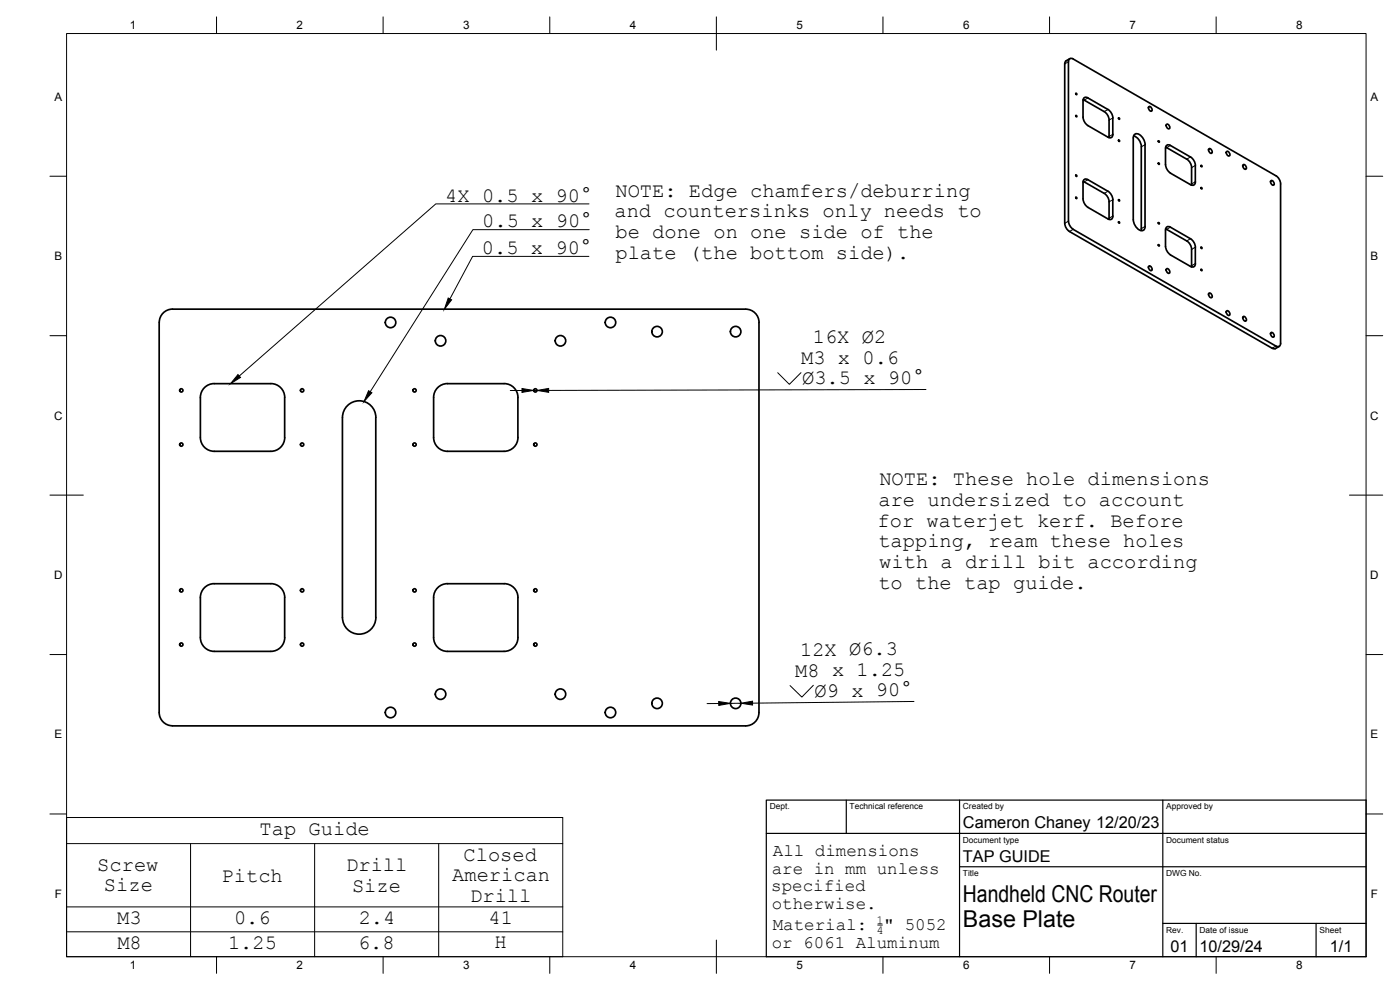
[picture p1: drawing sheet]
<svg xmlns="http://www.w3.org/2000/svg" width="420mm" height="297mm" viewBox="0 0 420 297" stroke-linecap="round" stroke-linejoin="round" font-family="sans-serif">
<!-- layer: Visible -->
<g fill="none" stroke="#000" stroke-width=".51">
<path d="M320 18.2l-.5 1v47.8l.2 .9 .5 .9 .8 .6 60.8 35.1 .8 .2 1.3-.8M321.1 17.6l-1.1 .7M322.9 34.6l.2 .4zM322.9 28l.2 .4zM325.1 29.9l6.7 3.9 .9 1.3 .2 .9M326.5 29.4l6 3.4 1.1 1.1 .4 1.5-.1 5.4-.5 .5-.9-.1M326.5 29.4l-.5-.2-.7 .2-.3 .8v4.9l.5 1.5 1 1.1 6 3.5M332.8 36v4.9M335.7 35.4l.3 .4zM344.8 32a.82 .82 0 0 1 .8 .5 .82 .82 0 0 1-.2 .9l-.7-.8zM350.1 37.3a.82 .82 0 0 1 .8 .4 .82 .82 0 0 1-.1 1l-.8-.8zM322.9 59.2l.2 .4z"/>
<path d="M322.9 52.5l.2 .4zM325.1 54.4l6.7 3.9 .9 1.3 .2 1M326.5 53.9l-.5-.2-.7 .2-.3 .9v4.9l.5 1.4 1 1.1 6 3.5 .5 .2 .7-.2 .3-.9v-4.9l-.4-1.4-1.1-1.1-6-3.5M332.9 40.9l-.1 .4M335.7 59.9l.3 .4zM335.7 42l.3 .4zM340.1 41.4v24.5a3.4 3.4 0 0 0 2.7 3.3 1.09 1.09 0 0 0 .9-1.3M340.1 41.4a1.19 1.19 0 0 1 .9-1.3 1.19 1.19 0 0 1 1.4 .6l1 1.5 .3 1.2M340.2 40.8a3.6 3.6 0 0 1 2.3 3.2M342.5 44.1v24.5M343.6 43.4v24.6M347.7 48.9l.2 .4z"/>
<path d="M347.7 42.2l.2 .5zM349.8 49.4l.1-5.4 .2-.4 .7-.1 6.9 3.9 .8 1.3 .3 .9M349.8 49.4l.4 1.4 1.1 1.2 6.5 3.6 .7-.2 .3-.9M349.8 44.1l.3 .2M350.1 44.3l6.1 3.5M356.2 47.7l1 1.1 .4 1.5M357.6 50.3v4.9M357.6 55.2v.4M358.7 49.6v5M360.5 49.6l.2 .4zM360.5 56.3l.2 .4zM362.9 44.6a.82 .82 0 0 1 .8 .5 .82 .82 0 0 1-.2 .9l-.8-.8z"/>
<path d="M368.2 45.4a.82 .82 0 0 1 .8 .5 .82 .82 0 0 1-.2 .9l-.7-.7zM373.1 49.4a.82 .82 0 0 1 .8 .5 .82 .82 0 0 1-.2 .9l-.7-.8zM381.5 54.2a.82 .82 0 0 1 .8 .5 .82 .82 0 0 1-.2 .9l-.8-.8zM382.9 52.7l-60.8-35a.86 .86 0 0 0-1-.1 .86 .86 0 0 0-.4 .9v47.9M382.9 52.7l1 1.1 .4 1.4M384.3 55.2v47.8a.86 .86 0 0 1-.4 .9 .86 .86 0 0 1-1-.1M320.7 66.3l.4 1.4 1 1.1 60.8 35M332.8 60.6v4.9M332.9 65.5l-.1 .3M335.7 66.5l.3 .5zM342.5 68.6v.6M344.8 79.8a.82 .82 0 0 1 .8 .5 .82 .82 0 0 1-.2 .9l-.7-.8z"/>
<path d="M347.7 66.8l.2 .4zM347.7 73.4l.2 .4zM349.8 68.7l.3 .1M350.1 68.8l6.1 3.5M356.2 72.3l1 1.1 .4 1.4M357.6 74.8v4.9M357.6 79.7v.4M358.7 74.2v4.9M358.8 74.2l-.3-1-.8-1.3-6.4-3.7-.5-.2-.7 .2-.3 .8v4.9l.2 1 .5 .9 .8 .7 6 3.4 .9 .2 .5-.5 .1-.5M360.5 74.1l.2 .5zM49 93.9a3.8 3.8 0 0 1 2.8-1.1h172a4 4 0 0 1 4 4v117a4 4 0 0 1-4 4h-172a4 4 0 0 1-4-4v-117.1a4 4 0 0 1 1.2-2.8zM350.1 80.6a.82 .82 0 0 1 .8 .5 .82 .82 0 0 1-.1 .9l-.8-.7z"/>
<path d="M360.5 80.8l.2 .4zM362.9 87.9a.82 .82 0 0 1 .8 .5 .82 .82 0 0 1-.2 .9l-.8-.7zM368.2 93.2a.82 .82 0 0 1 .8 .5 .82 .82 0 0 1-.2 1l-.7-.8zM373.1 95a.82 .82 0 0 1 .8 .4 .82 .82 0 0 1-.2 1l-.7-.8zM381.5 99.8a.82 .82 0 0 1 .8 .5 .82 .82 0 0 1-.2 .9l-.8-.8zM60.1 119.3v12a4.2 4.2 0 0 0 4.2 4.1h17a4.2 4.2 0 0 0 4.1-4.1v-12M85.4 119.2a4.2 4.2 0 0 0-4.1-4.1h-17a4.1 4.1 0 0 0-4.2 4.1M130.1 119.3v12a4.2 4.2 0 0 0 4.2 4.1h17a4.2 4.2 0 0 0 4.1-4.1v-12M155.4 119.2a4.1 4.1 0 0 0-4.1-4.1h-17a4.2 4.2 0 0 0-4.2 4.1M104.6 121.4a5 5 0 0 1 5.3-.7 5 5 0 0 1 2.9 4.6v60a5 5 0 0 1-5 5 5 5 0 0 1-5-5v-60a5 5 0 0 1 1.8-3.9zM60.1 179.3v12M85.4 179.3v12"/>
<path d="M85.4 179.3a4.2 4.2 0 0 0-4.1-4.2h-17a4.1 4.1 0 0 0-4.2 4.2M130.1 179.3v12M155.4 179.3v12M155.4 179.3a4.1 4.1 0 0 0-4.1-4.2h-17a4.2 4.2 0 0 0-4.2 4.2M60.1 191.3a4.2 4.2 0 0 0 4.2 4.1h17a4.2 4.2 0 0 0 4.1-4.1M130.1 191.3a4.2 4.2 0 0 0 4.2 4.1h17a4.2 4.2 0 0 0 4.1-4.1"/>
<circle cx="117.2" cy="96.7" r="1.58"/>
<circle cx="183.2" cy="96.7" r="1.58"/>
<circle cx="197.2" cy="99.5" r="1.58"/>
<circle cx="220.8" cy="99.5" r="1.58"/>
<circle cx="54.4" cy="117.1" r=".5"/>
<circle cx="90.7" cy="117.1" r=".5"/>
<circle cx="124.4" cy="117.1" r=".5"/>
<circle cx="132.2" cy="102.3" r="1.58"/>
<circle cx="160.7" cy="117.1" r=".5"/>
<circle cx="168.2" cy="102.3" r="1.58"/>
<circle cx="54.4" cy="133.4" r=".5"/>
<circle cx="90.7" cy="133.4" r=".5"/>
<circle cx="124.4" cy="133.4" r=".5"/>
<circle cx="160.7" cy="133.4" r=".5"/>
<circle cx="54.4" cy="177.1" r=".5"/>
<circle cx="90.7" cy="177.1" r=".5"/>
<circle cx="124.4" cy="177.1" r=".5"/>
<circle cx="160.7" cy="177.1" r=".5"/>
<circle cx="54.4" cy="193.4" r=".5"/>
<circle cx="90.7" cy="193.4" r=".5"/>
<circle cx="124.4" cy="193.4" r=".5"/>
<circle cx="160.7" cy="193.4" r=".5"/>
<circle cx="117.2" cy="213.8" r="1.58"/>
<circle cx="132.2" cy="208.3" r="1.58"/>
<circle cx="168.2" cy="208.3" r="1.58"/>
<circle cx="183.2" cy="213.8" r="1.58"/>
<circle cx="197.2" cy="211" r="1.58"/>
<circle cx="220.8" cy="211" r="1.58"/>
</g>
<!-- layer: Visible Narrow -->
<g fill="none" stroke="#000" stroke-width=".3">
<path d="M320.7 18.5l-1.2 .7M326.5 29.4l-1.1 .6M332.5 32.9l-1.1 .6M334 35.4l-1.2 .6M326.5 53.9l-1.1 .7M332.5 57.4l-1.1 .6M334 40.3l-1.2 .6M334 59.9l-1.2 .7M343.6 43.4l-1.1 .7M351.3 43.7l-1.2 .6M357.3 47.1l-1.1 .7M358.7 49.6l-1.1 .7"/>
<path d="M358.7 54.6l-1.1 .6M320.7 66.4l-1.2 .6M322.1 68.8l-1.1 .7M334 64.8l-1.2 .7M343.6 68l-1.1 .6M351.3 68.2l-1.2 .6M357.3 71.6l-1.1 .7M358.7 74.2l-1.1 .6M358.7 79.1l-1.1 .6M382.9 103.8l-1.1 .7"/>
</g>
<!-- layer: BORDER -->
<g fill="none" stroke="#000" stroke-width=".3">
<path d="M20 10.1h390v276.9h-390zM65 5.1v5M115 5.1v5M165 5.1v5M215 5.1v10M265 5.1v5M315 5.1v5M365 5.1v5M15 52.9h5M410 52.9h5M15 100.7h5M410 100.7h5"/>
<path d="M15 148.6h10M405 148.6h10M15 196.4h5M410 196.4h5M15 244.2h5M410 244.2h5M65 287v5M115 287v5M165 287v5M215 282.1v9.9M265 287v5M315 287v5"/>
<path d="M365 287v5"/>
</g>
<!-- layer: TITLEBLOCK -->
<path d="M230 240.1h180v46.9h-180zM230 250h180M254 240.1v9.9M288 240.1v46.9M349 240.1v46.9M288 260.1h122M349 277.1h61M359 277.1v9.9M395 277.1v9.9" fill="none" stroke="#000" stroke-width=".36"/>
<!-- layer: FD_Dimensions -->
<path d="M153.1 117.2h3.6M160.1 117.1h1M240.4 111.8l-3.5 3.5-3.5-3.5M277.9 116.9l-113.2 .2M215.7 211.1h-3.5M222.4 211h-3.2M244.1 205.6l-3.5 3.6-3.5-3.5M274.3 210.5l-48.5 .5" fill="none" stroke="#000" stroke-width=".3"/>
<path d="M156.7 116.6l3.4 .5-3.4 .6zM161.1 117.1l3.6-.5v1.1zM215.7 210.5l3.5 .5-3.5 .7zM222.4 211l3.4-.6v1.1z" fill="#000" stroke="#000" stroke-width=".3"/>
<!-- layer: Custom Tables -->
<path d="M20 245.3h148.9v41.7h-148.9zM20 253.1h148.9M57.2 253.1v33.9M94.4 253.1v33.9M131.7 253.1v33.9M20 272.1h148.9M20 279.6h148.9" fill="none" stroke="#000" stroke-width=".3"/>
<!-- layer: Notes -->
<path d="M263.4 277.5h1.4" fill="none" stroke="#000" stroke-width=".3"/>
<!-- layer: Leaders -->
<path d="M134.5 89.4l1 .6-2.1 2.8zM71.4 112.4l.8 .8-3 1.9zM110.6 117.2l1 .6-2.4 2.7z" fill="#000" stroke="#000" stroke-width=".3"/>
<path d="M176.7 76.9h-34.9l-6.8 12.8M176.8 61.2h-46l-59 51.6M176.8 68.9h-34.9l-30.8 48.6" fill="none" stroke="#000" stroke-width=".3"/>
<g font-size="7">
<text x="289" y="270.6">Handheld CNC Router</text>
<text x="289" y="278.1">Base Plate</text>
</g>
<g font-size="6.1">
<text x="184.7" y="59">NOTE: Edge chamfers/deburring</text>
<text x="133.6" y="60.5">4X 0.5 x 90°</text>
<text x="184.4" y="65.2">and countersinks only needs to</text>
<text x="144.7" y="68.2">0.5 x 90°</text>
<text x="184.7" y="71.4">be done on one side of the</text>
<text x="144.7" y="76.2">0.5 x 90°</text>
<text x="184.7" y="77.6">plate (the bottom side).</text>
<text x="243.9" y="102.9">16X Ø2</text>
<text x="240.5" y="109.1">M3 x 0.6</text>
<text x="240.7" y="115.3">Ø3.5 x 90°</text>
<text x="263.9" y="145.5">NOTE: These hole dimensions</text>
<text x="263.6" y="151.8">are undersized to account</text>
<text x="263.4" y="158">for waterjet kerf. Before</text>
<text x="263.6" y="164.2">tapping, ream these holes</text>
<text x="263.9" y="170.4">with a drill bit according</text>
<text x="263.6" y="176.6">to the tap guide.</text>
<text x="240.1" y="196.8" transform="rotate(-1 240.1 196.8)">12X Ø6.3</text>
<text x="238.7" y="203" transform="rotate(-1 238.7 203)">M8 x 1.25</text>
<text x="244.5" y="209.1" transform="rotate(-1 244.5 209.1)">Ø9 x 90°</text>
<text x="77.9" y="250.6">Tap Guide</text>
<text x="29.2" y="261.2">Screw</text>
<text x="103.9" y="261.4">Drill</text>
<text x="139.1" y="258.3">Closed</text>
<text x="31.2" y="267.5">Size</text>
<text x="66.5" y="264.5">Pitch</text>
<text x="105.7" y="267.6">Size</text>
<text x="135.7" y="264.5">American</text>
<text x="141.1" y="270.7">Drill</text>
<text x="35.2" y="277.4">M3</text>
<text x="70.2" y="277.4">0.6</text>
<text x="107.7" y="277.4">2.4</text>
<text x="146.6" y="277.3">41</text>
<text x="35.2" y="284.8">M8</text>
<text x="68.4" y="284.8">1.25</text>
<text x="107.5" y="284.8">6.8</text>
<text x="148.4" y="284.5">H</text>
</g>
<g font-size="5.3">
<text x="231.9" y="256.8">All dimensions</text>
<text x="231.6" y="262.1">are in mm unless</text>
<text x="231.5" y="267.4">specified</text>
<text x="231.6" y="272.8">otherwise.</text>
<text x="231.9" y="279">Material:</text>
<text x="265.2" y="279">&quot; 5052</text>
<text x="231.6" y="284.3">or 6061 Aluminum</text>
</g>
<g font-size="4.9">
<text x="289" y="248.5">Cameron Chaney 12/20/23</text>
<text x="289" y="258.6">TAP GUIDE</text>
<text x="351.3" y="285.7">01</text>
<text x="360" y="285.5">10/29/24</text>
<text x="399.1" y="285.7">1/1</text>
</g>
<g font-size="3.7">
<text x="263" y="277.2">1</text>
<text x="263" y="280.1">4</text>
</g>
<g font-size="3.5">
<text x="39" y="8.8">1</text>
<text x="89" y="8.8">2</text>
<text x="139" y="8.8">3</text>
<text x="189" y="8.8">4</text>
<text x="239" y="8.8">5</text>
<text x="289" y="8.8">6</text>
<text x="339" y="8.8">7</text>
<text x="389" y="8.8">8</text>
<text x="16.3" y="30.2">A</text>
<text x="411.3" y="30.2">A</text>
<text x="16.3" y="78">B</text>
<text x="411.3" y="78">B</text>
<text x="16.2" y="125.9">C</text>
<text x="411.2" y="125.9">C</text>
<text x="16.2" y="173.7">D</text>
<text x="411.2" y="173.7">D</text>
<text x="16.3" y="221.6">E</text>
<text x="411.3" y="221.6">E</text>
<text x="16.4" y="269.4">F</text>
<text x="411.4" y="269.4">F</text>
<text x="39" y="290.8">1</text>
<text x="89" y="290.8">2</text>
<text x="139" y="290.8">3</text>
<text x="189" y="290.8">4</text>
<text x="239" y="290.8">5</text>
<text x="289" y="290.8">6</text>
<text x="339" y="290.8">7</text>
<text x="389" y="290.8">8</text>
</g>
<g font-size="2.5">
<text x="231" y="242.9">Dept.</text>
<text x="255" y="242.9">Technical reference</text>
<text x="289" y="242.9">Created by</text>
<text x="350" y="242.9">Approved by</text>
<text x="289" y="252.8">Document type</text>
<text x="350" y="252.8">Document status</text>
<text x="289" y="262.9">Title</text>
<text x="350" y="262.9">DWG No.</text>
<text x="350" y="279.9">Rev.</text>
<text x="360" y="279.9">Date of issue</text>
<text x="396" y="279.9">Sheet</text>
</g>
</svg>
